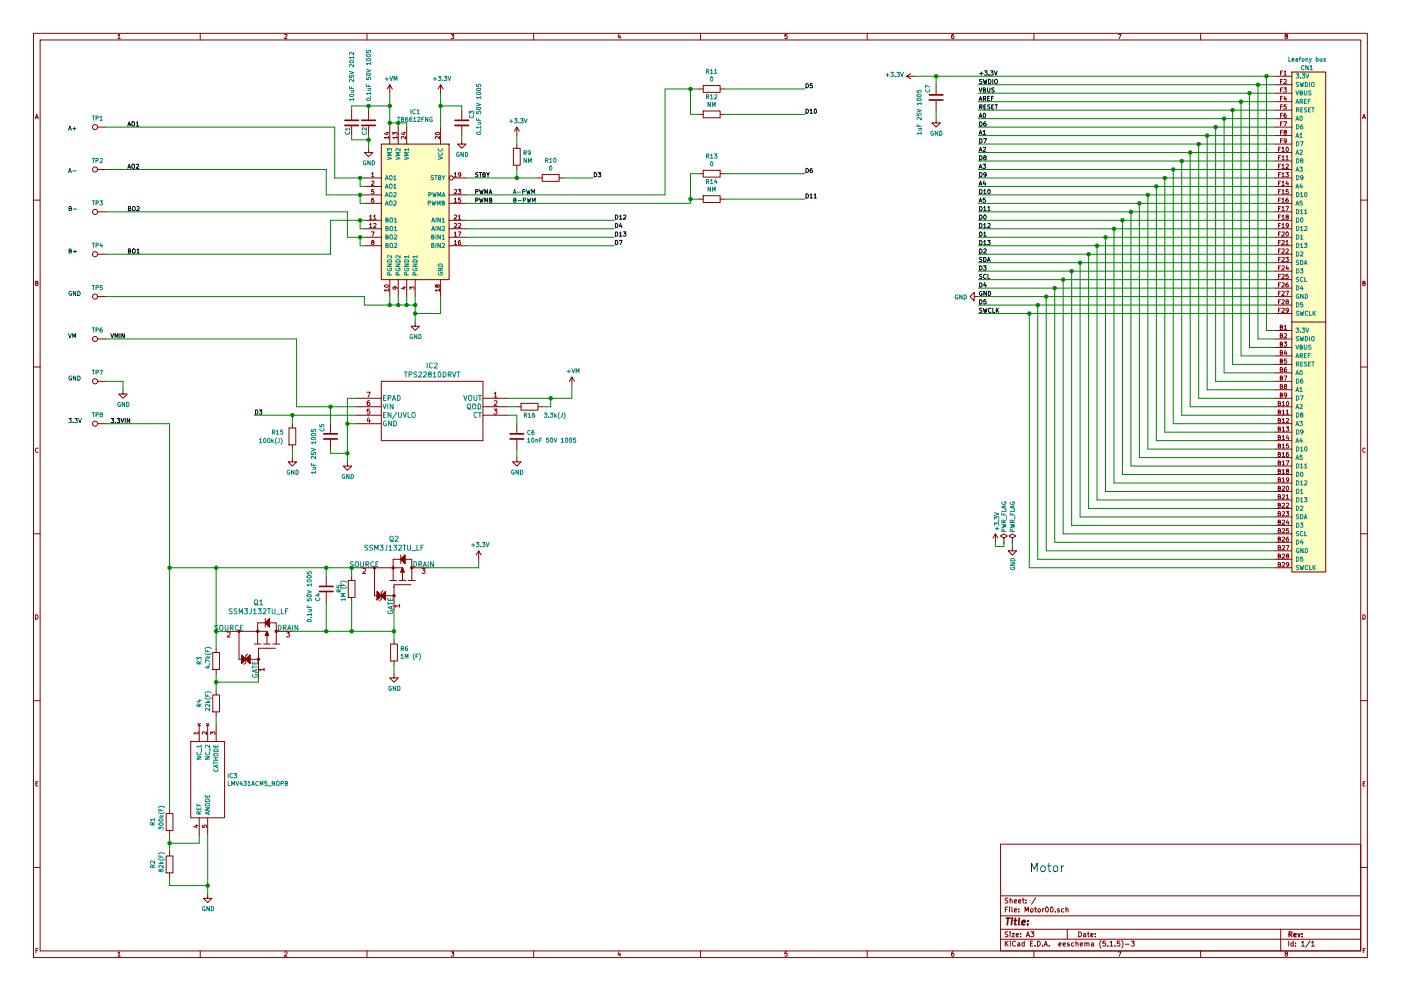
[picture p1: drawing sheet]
EESchema Schematic File Version 4
EELAYER 30 0
EELAYER END
$Descr A3 16535 11693
encoding utf-8
Sheet 1 1
Title ""
Date ""
Rev ""
Comp ""
Comment1 ""
Comment2 ""
Comment3 ""
Comment4 ""
$EndDescr
Wire Wire Line
	15050 900  14950 900 
Wire Wire Line
	15050 1000 14850 1000
Wire Wire Line
	15050 1100 14750 1100
Wire Wire Line
	15050 1200 14650 1200
Wire Wire Line
	15050 1300 14550 1300
Wire Wire Line
	15050 1400 14450 1400
Wire Wire Line
	15050 1500 14350 1500
Wire Wire Line
	15050 1600 14250 1600
Wire Wire Line
	15050 1700 14150 1700
Wire Wire Line
	15050 1800 14050 1800
Wire Wire Line
	15050 1900 13950 1900
Wire Wire Line
	15050 2000 13850 2000
Wire Wire Line
	15050 2100 13750 2100
Wire Wire Line
	15050 2200 13650 2200
Wire Wire Line
	15050 2300 13550 2300
Wire Wire Line
	15050 2400 13450 2400
Wire Wire Line
	15050 2500 13350 2500
Wire Wire Line
	15050 2600 13250 2600
Wire Wire Line
	15050 2700 13150 2700
Wire Wire Line
	15050 2800 13050 2800
Wire Wire Line
	15050 2900 12950 2900
Wire Wire Line
	15050 3000 12850 3000
Wire Wire Line
	15050 3100 12750 3100
Wire Wire Line
	15050 3200 12650 3200
Wire Wire Line
	15050 3300 12550 3300
Wire Wire Line
	15050 3400 12450 3400
Wire Wire Line
	15050 3500 12350 3500
Wire Wire Line
	15050 3900 14950 3900
Wire Wire Line
	14950 3900 14950 900 
Connection ~ 14950 900 
Wire Wire Line
	14950 900  11050 900 
Wire Wire Line
	14850 4000 14850 1000
Connection ~ 14850 1000
Wire Wire Line
	14850 1000 11550 1000
Wire Wire Line
	14850 4000 15050 4000
Wire Wire Line
	15050 4100 14750 4100
Wire Wire Line
	14750 4100 14750 1100
Connection ~ 14750 1100
Wire Wire Line
	14750 1100 11550 1100
Wire Wire Line
	15050 4200 14650 4200
Wire Wire Line
	14650 4200 14650 1200
Connection ~ 14650 1200
Wire Wire Line
	14650 1200 11550 1200
Wire Wire Line
	15050 4300 14550 4300
Wire Wire Line
	14550 4300 14550 1300
Connection ~ 14550 1300
Wire Wire Line
	14550 1300 11550 1300
Wire Wire Line
	15050 4400 14450 4400
Wire Wire Line
	14450 4400 14450 1400
Connection ~ 14450 1400
Wire Wire Line
	14450 1400 11550 1400
Wire Wire Line
	15050 4500 14350 4500
Wire Wire Line
	14350 4500 14350 1500
Connection ~ 14350 1500
Wire Wire Line
	14350 1500 11550 1500
Wire Wire Line
	15050 4600 14250 4600
Wire Wire Line
	14250 4600 14250 1600
Connection ~ 14250 1600
Wire Wire Line
	14250 1600 11550 1600
Wire Wire Line
	15050 4700 14150 4700
Wire Wire Line
	14150 4700 14150 1700
Connection ~ 14150 1700
Wire Wire Line
	14150 1700 11550 1700
Wire Wire Line
	15050 4800 14050 4800
Wire Wire Line
	14050 4800 14050 1800
Connection ~ 14050 1800
Wire Wire Line
	14050 1800 11550 1800
Wire Wire Line
	15050 4900 13950 4900
Wire Wire Line
	13950 4900 13950 1900
Connection ~ 13950 1900
Wire Wire Line
	13950 1900 11550 1900
Wire Wire Line
	15050 5000 13850 5000
Wire Wire Line
	13850 5000 13850 2000
Connection ~ 13850 2000
Wire Wire Line
	13850 2000 11550 2000
Wire Wire Line
	15050 5100 13750 5100
Wire Wire Line
	13750 5100 13750 2100
Connection ~ 13750 2100
Wire Wire Line
	13750 2100 11550 2100
Wire Wire Line
	15050 5200 13650 5200
Wire Wire Line
	13650 5200 13650 2200
Connection ~ 13650 2200
Wire Wire Line
	13650 2200 11550 2200
Wire Wire Line
	15050 5300 13550 5300
Connection ~ 13550 2300
Wire Wire Line
	13550 2300 11550 2300
Wire Wire Line
	15050 5400 13450 5400
Wire Wire Line
	13450 5400 13450 2400
Connection ~ 13450 2400
Wire Wire Line
	13450 2400 11550 2400
Wire Wire Line
	15050 5500 13350 5500
Wire Wire Line
	13350 5500 13350 2500
Connection ~ 13350 2500
Wire Wire Line
	13350 2500 11550 2500
Wire Wire Line
	15050 5600 13250 5600
Wire Wire Line
	13250 5600 13250 2600
Connection ~ 13250 2600
Wire Wire Line
	13250 2600 11550 2600
Wire Wire Line
	15050 5700 13150 5700
Wire Wire Line
	13150 5700 13150 2700
Connection ~ 13150 2700
Wire Wire Line
	13150 2700 11550 2700
Wire Wire Line
	15050 5800 13050 5800
Wire Wire Line
	13050 5800 13050 2800
Connection ~ 13050 2800
Wire Wire Line
	13050 2800 11550 2800
Wire Wire Line
	15050 5900 12950 5900
Wire Wire Line
	12950 5900 12950 2900
Connection ~ 12950 2900
Wire Wire Line
	12950 2900 11550 2900
Wire Wire Line
	15050 6000 12850 6000
Wire Wire Line
	12850 6000 12850 3000
Connection ~ 12850 3000
Wire Wire Line
	12850 3000 11550 3000
Wire Wire Line
	15050 6100 12750 6100
Wire Wire Line
	12750 6100 12750 3100
Connection ~ 12750 3100
Wire Wire Line
	12750 3100 11550 3100
Wire Wire Line
	15050 6200 12650 6200
Wire Wire Line
	12650 6200 12650 3200
Connection ~ 12650 3200
Wire Wire Line
	12650 3200 11550 3200
Wire Wire Line
	15050 6300 12550 6300
Wire Wire Line
	12550 6300 12550 3300
Connection ~ 12550 3300
Wire Wire Line
	12550 3300 11550 3300
Wire Wire Line
	15050 6400 12450 6400
Wire Wire Line
	12450 6400 12450 3400
Connection ~ 12450 3400
Wire Wire Line
	12450 3400 11550 3400
Wire Wire Line
	15050 6500 12350 6500
Wire Wire Line
	12350 6500 12350 3500
Connection ~ 12350 3500
Wire Wire Line
	12350 3500 11550 3500
Wire Wire Line
	15050 6600 12250 6600
Wire Wire Line
	15050 6700 12150 6700
Text Label 11550 900  0    50   ~ 0
+3.3V
Text Label 11550 1000 0    50   ~ 0
SWDIO
Text Label 11550 1100 0    50   ~ 0
VBUS
Text Label 11550 1200 0    50   ~ 0
AREF
Text Label 11550 1300 0    50   ~ 0
RESET
Text Label 11550 1400 0    50   ~ 0
A0
Text Label 11550 1500 0    50   ~ 0
D6
Text Label 11550 1600 0    50   ~ 0
A1
Text Label 11550 1700 0    50   ~ 0
D7
Text Label 11550 1800 0    50   ~ 0
A2
Text Label 11550 1900 0    50   ~ 0
D8
Text Label 11550 2000 0    50   ~ 0
A3
Text Label 11550 2100 0    50   ~ 0
D9
Text Label 11550 2200 0    50   ~ 0
A4
Text Label 11550 2300 0    50   ~ 0
D10
Text Label 11550 2400 0    50   ~ 0
A5
Text Label 11550 2500 0    50   ~ 0
D11
Text Label 11550 2600 0    50   ~ 0
D0
Text Label 11550 2700 0    50   ~ 0
D12
Text Label 11550 2800 0    50   ~ 0
D1
Text Label 11550 2900 0    50   ~ 0
D13
Text Label 11550 3000 0    50   ~ 0
D2
Text Label 11550 3100 0    50   ~ 0
SDA
Text Label 11550 3200 0    50   ~ 0
D3
Text Label 11550 3300 0    50   ~ 0
SCL
Text Label 11550 3400 0    50   ~ 0
D4
Text Label 11550 3500 0    50   ~ 0
GND
Text Label 11550 3600 0    50   ~ 0
D5
Text Label 11550 3700 0    50   ~ 0
SWCLK
$Comp
L Leafony:LeafIF CN1
U 1 1
P 15050 900
F 0 "CN1" H 15350 1000 50  0000 L CNN
F 1 "Leafony bus" H 15200 1100 50  0000 L CNN
F 2 "Leafony:CN_F29_B29" H 15050 900 50  0001 C CNN
F 3 "" H 15050 900 50  0001 C CNN
	1    15050 900 
	1    0    0    -1  
$EndComp
Wire Wire Line
	12150 3700 15050 3700
Wire Wire Line
	12150 3700 12150 6700
Connection ~ 12150 3700
Wire Wire Line
	11550 3700 12150 3700
Wire Wire Line
	11550 3600 12250 3600
Wire Wire Line
	12250 3600 12250 6600
Connection ~ 12250 3600
Wire Wire Line
	12250 3600 15050 3600
Wire Wire Line
	13550 5300 13550 2300
$Comp
L power:+3.3V #PWR0101
U 1 1
P 10800 900
F 0 "#PWR0101" H 10800 750 50  0001 C CNN
F 1 "+3.3V" V 10815 1028 50  0000 L CNN
F 2 "" H 10800 900 50  0001 C CNN
F 3 "" H 10800 900 50  0001 C CNN
	1    10800 900 
	0    -1   -1   0   
$EndComp
$Comp
L power:GND #PWR0102
U 1 1
P 11550 3500
F 0 "#PWR0102" H 11550 3250 50  0001 C CNN
F 1 "GND" V 11555 3372 50  0000 R CNN
F 2 "" H 11550 3500 50  0001 C CNN
F 3 "" H 11550 3500 50  0001 C CNN
	1    11550 3500
	0    1    1    0   
$EndComp
$Comp
L power:PWR_FLAG #FLG0101
U 1 1
P 11850 6400
F 0 "#FLG0101" H 11850 6475 50  0001 C CNN
F 1 "PWR_FLAG" V 11850 6700 50  0000 C CNN
F 2 "" H 11850 6400 50  0001 C CNN
F 3 "~" H 11850 6400 50  0001 C CNN
	1    11850 6400
	1    0    0    -1  
$EndComp
$Comp
L power:PWR_FLAG #FLG0102
U 1 1
P 11950 6400
F 0 "#FLG0102" H 11950 6475 50  0001 C CNN
F 1 "PWR_FLAG" V 11950 6700 50  0000 C CNN
F 2 "" H 11950 6400 50  0001 C CNN
F 3 "~" H 11950 6400 50  0001 C CNN
	1    11950 6400
	1    0    0    -1  
$EndComp
$Comp
L power:+3.3V #PWR0103
U 1 1
P 11750 6400
F 0 "#PWR0103" H 11750 6250 50  0001 C CNN
F 1 "+3.3V" V 11765 6528 50  0000 L CNN
F 2 "" H 11750 6400 50  0001 C CNN
F 3 "" H 11750 6400 50  0001 C CNN
	1    11750 6400
	1    0    0    -1  
$EndComp
$Comp
L power:GND #PWR0104
U 1 1
P 11950 6450
F 0 "#PWR0104" H 11950 6200 50  0001 C CNN
F 1 "GND" V 11955 6322 50  0000 R CNN
F 2 "" H 11950 6450 50  0001 C CNN
F 3 "" H 11950 6450 50  0001 C CNN
	1    11950 6450
	1    0    0    -1  
$EndComp
Wire Wire Line
	11950 6450 11950 6400
Wire Wire Line
	11850 6400 11850 6450
Wire Wire Line
	11850 6450 11750 6450
Wire Wire Line
	11750 6450 11750 6400
$Comp
L power:GND #PWR06
U 1 1
P 4100 5450
F 0 "#PWR06" H 4100 5200 50  0001 C CNN
F 1 "GND" H 4105 5277 50  0000 C CNN
F 2 "" H 4100 5450 50  0001 C CNN
F 3 "" H 4100 5450 50  0001 C CNN
	1    4100 5450
	1    0    0    -1  
$EndComp
$Comp
L power:+3.3V #PWR08
U 1 1
P 5200 1100
F 0 "#PWR08" H 5200 950 50  0001 C CNN
F 1 "+3.3V" H 5215 1273 50  0000 C CNN
F 2 "" H 5200 1100 50  0001 C CNN
F 3 "" H 5200 1100 50  0001 C CNN
	1    5200 1100
	1    0    0    -1  
$EndComp
$Comp
L Connector:TestPoint TP1
U 1 1
P 1250 1500
F 0 "TP1" V 1350 1600 50  0000 C CNN
F 1 "TestPoint" V 1354 1572 50  0001 C CNN
F 2 "Leafony:TEST-POINT-CRCLE" H 1450 1500 50  0001 C CNN
F 3 "~" H 1450 1500 50  0001 C CNN
	1    1250 1500
	0    -1   -1   0   
$EndComp
$Comp
L Connector:TestPoint TP2
U 1 1
P 1250 2000
F 0 "TP2" V 1350 2100 50  0000 C CNN
F 1 "TestPoint" V 1354 2072 50  0001 C CNN
F 2 "Leafony:TEST-POINT-CRCLE" H 1450 2000 50  0001 C CNN
F 3 "~" H 1450 2000 50  0001 C CNN
	1    1250 2000
	0    -1   -1   0   
$EndComp
$Comp
L Connector:TestPoint TP3
U 1 1
P 1250 2500
F 0 "TP3" V 1350 2600 50  0000 C CNN
F 1 "TestPoint" V 1354 2572 50  0001 C CNN
F 2 "Leafony:TEST-POINT-CRCLE" H 1450 2500 50  0001 C CNN
F 3 "~" H 1450 2500 50  0001 C CNN
	1    1250 2500
	0    -1   -1   0   
$EndComp
$Comp
L Connector:TestPoint TP4
U 1 1
P 1250 3000
F 0 "TP4" V 1350 3100 50  0000 C CNN
F 1 "TestPoint" V 1354 3072 50  0001 C CNN
F 2 "Leafony:TEST-POINT-CRCLE" H 1450 3000 50  0001 C CNN
F 3 "~" H 1450 3000 50  0001 C CNN
	1    1250 3000
	0    -1   -1   0   
$EndComp
$Comp
L Connector:TestPoint TP5
U 1 1
P 1250 3500
F 0 "TP5" V 1350 3600 50  0000 C CNN
F 1 "TestPoint" V 1354 3572 50  0001 C CNN
F 2 "Leafony:TEST-POINT-CRCLE" H 1450 3500 50  0001 C CNN
F 3 "~" H 1450 3500 50  0001 C CNN
	1    1250 3500
	0    -1   -1   0   
$EndComp
$Comp
L Connector:TestPoint TP6
U 1 1
P 1250 4000
F 0 "TP6" V 1350 4100 50  0000 C CNN
F 1 "TestPoint" V 1354 4072 50  0001 C CNN
F 2 "Leafony:TEST-POINT-CRCLE" H 1450 4000 50  0001 C CNN
F 3 "~" H 1450 4000 50  0001 C CNN
	1    1250 4000
	0    -1   -1   0   
$EndComp
$Comp
L Driver_Motor:TB6612FNG IC1
U 1 1
P 4900 2500
F 0 "IC1" H 4900 3681 50  0000 C CNN
F 1 "TB6612FNG" H 4900 3590 50  0000 C CNN
F 2 "Package_SO:SSOP-24_5.3x8.2mm_P0.65mm" H 5350 3100 50  0001 C CNN
F 3 "https://toshiba.semicon-storage.com/us/product/linear/motordriver/detail.TB6612FNG.html" H 5350 3100 50  0001 C CNN
	1    4900 2500
	-1   0    0    -1  
$EndComp
Text Notes 800  1550 0    50   ~ 0
A+
Text Notes 800  2050 0    50   ~ 0
A-
Text Notes 800  2500 0    50   ~ 0
B-
Text Notes 800  3000 0    50   ~ 0
B+
Text Notes 800  3500 0    50   ~ 0
GND
Text Notes 800  4000 0    50   ~ 0
VM
Wire Wire Line
	3950 1500 3950 2100
Wire Wire Line
	3950 2100 4250 2100
Wire Wire Line
	3850 2000 3850 2300
Wire Wire Line
	3850 2300 4250 2300
Wire Wire Line
	4300 2200 4250 2200
Wire Wire Line
	4250 2200 4250 2100
Connection ~ 4250 2100
Wire Wire Line
	4250 2100 4300 2100
Wire Wire Line
	4300 2400 4250 2400
Wire Wire Line
	4250 2400 4250 2300
Connection ~ 4250 2300
Wire Wire Line
	4250 2300 4300 2300
Wire Wire Line
	4100 2500 4100 2800
Wire Wire Line
	4100 2800 4250 2800
Wire Wire Line
	4300 2900 4250 2900
Wire Wire Line
	4250 2900 4250 2800
Connection ~ 4250 2800
Wire Wire Line
	4250 2800 4300 2800
Wire Wire Line
	3900 3000 3900 2600
Wire Wire Line
	3900 2600 4250 2600
Wire Wire Line
	4300 2700 4250 2700
Wire Wire Line
	4250 2700 4250 2600
Connection ~ 4250 2600
Wire Wire Line
	4250 2600 4300 2600
Wire Wire Line
	1250 3500 4300 3500
Wire Wire Line
	4300 3500 4300 3600
Wire Wire Line
	4300 3600 4600 3600
Wire Wire Line
	4900 3600 4900 3500
Wire Wire Line
	4800 3500 4800 3600
Connection ~ 4800 3600
Wire Wire Line
	4800 3600 4900 3600
Wire Wire Line
	4700 3500 4700 3600
Connection ~ 4700 3600
Wire Wire Line
	4700 3600 4800 3600
Wire Wire Line
	4600 3500 4600 3600
Connection ~ 4600 3600
Wire Wire Line
	4600 3600 4700 3600
Wire Wire Line
	5200 1100 5200 1250
Connection ~ 4900 3600
Wire Wire Line
	5200 3500 5200 3700
Wire Wire Line
	5200 3700 4900 3700
Wire Wire Line
	4900 3700 4900 3600
$Comp
L power2:+VM #PWR05
U 1 1
P 4600 1100
F 0 "#PWR05" H 4600 950 50  0001 C CNN
F 1 "+VM" H 4615 1273 50  0000 C CNN
F 2 "" H 4600 1100 50  0001 C CNN
F 3 "" H 4600 1100 50  0001 C CNN
	1    4600 1100
	1    0    0    -1  
$EndComp
Wire Wire Line
	4600 1100 4600 1250
Wire Wire Line
	4700 1500 4700 1450
Wire Wire Line
	4700 1450 4600 1450
Connection ~ 4600 1450
Wire Wire Line
	4600 1450 4600 1500
Wire Wire Line
	4800 1500 4800 1450
Wire Wire Line
	4800 1450 4700 1450
Connection ~ 4700 1450
$Comp
L Device:C C3
U 1 1
P 5450 1450
F 0 "C3" V 5565 1496 50  0000 L CNN
F 1 "0.1uF 50V 1005" V 5650 1300 50  0000 L CNN
F 2 "Capacitor_SMD:C_0402_1005Metric" H 5488 1300 50  0001 C CNN
F 3 "~" H 5450 1450 50  0001 C CNN
	1    5450 1450
	1    0    0    -1  
$EndComp
$Comp
L Device:C C1
U 1 1
P 4150 1450
F 0 "C1" V 4100 1300 50  0000 L CNN
F 1 "10uF 25V 2012" V 4150 1700 50  0000 L CNN
F 2 "Capacitor_SMD:C_0805_2012Metric" H 4188 1300 50  0001 C CNN
F 3 "~" H 4150 1450 50  0001 C CNN
	1    4150 1450
	1    0    0    -1  
$EndComp
$Comp
L power:GND #PWR09
U 1 1
P 5450 1650
F 0 "#PWR09" H 5450 1400 50  0001 C CNN
F 1 "GND" H 5455 1477 50  0000 C CNN
F 2 "" H 5450 1650 50  0001 C CNN
F 3 "" H 5450 1650 50  0001 C CNN
	1    5450 1650
	1    0    0    -1  
$EndComp
$Comp
L power:GND #PWR03
U 1 1
P 4350 1750
F 0 "#PWR03" H 4350 1500 50  0001 C CNN
F 1 "GND" H 4355 1577 50  0000 C CNN
F 2 "" H 4350 1750 50  0001 C CNN
F 3 "" H 4350 1750 50  0001 C CNN
	1    4350 1750
	1    0    0    -1  
$EndComp
Wire Wire Line
	5450 1600 5450 1650
Wire Wire Line
	4150 1600 4150 1650
Wire Wire Line
	5450 1300 5450 1250
Connection ~ 5200 1250
Wire Wire Line
	5200 1250 5200 1500
Wire Wire Line
	4150 1300 4150 1250
Connection ~ 4600 1250
Wire Wire Line
	4600 1250 4600 1450
Wire Wire Line
	5500 2700 7250 2700
Wire Wire Line
	5500 2900 7250 2900
$Comp
L Device:R R11
U 1 1
P 8400 1050
F 0 "R11" V 8193 1050 50  0000 C CNN
F 1 "0" V 8284 1050 50  0000 C CNN
F 2 "Resistor_SMD:R_0402_1005Metric" V 8330 1050 50  0001 C CNN
F 3 "~" H 8400 1050 50  0001 C CNN
	1    8400 1050
	0    1    1    0   
$EndComp
$Comp
L Device:R R12
U 1 1
P 8400 1350
F 0 "R12" V 8193 1350 50  0000 C CNN
F 1 "NM" V 8284 1350 50  0000 C CNN
F 2 "Resistor_SMD:R_0402_1005Metric" V 8330 1350 50  0001 C CNN
F 3 "~" H 8400 1350 50  0001 C CNN
	1    8400 1350
	0    1    1    0   
$EndComp
$Comp
L Device:R R13
U 1 1
P 8400 2050
F 0 "R13" V 8193 2050 50  0000 C CNN
F 1 "0" V 8284 2050 50  0000 C CNN
F 2 "Resistor_SMD:R_0402_1005Metric" V 8330 2050 50  0001 C CNN
F 3 "~" H 8400 2050 50  0001 C CNN
	1    8400 2050
	0    1    1    0   
$EndComp
$Comp
L Device:R R14
U 1 1
P 8400 2350
F 0 "R14" V 8193 2350 50  0000 C CNN
F 1 "NM" V 8284 2350 50  0000 C CNN
F 2 "Resistor_SMD:R_0402_1005Metric" V 8330 2350 50  0001 C CNN
F 3 "~" H 8400 2350 50  0001 C CNN
	1    8400 2350
	0    1    1    0   
$EndComp
Wire Wire Line
	5500 2300 7850 2300
Wire Wire Line
	7850 2300 7850 1050
Wire Wire Line
	7850 1050 8150 1050
Wire Wire Line
	8250 1350 8150 1350
Wire Wire Line
	8150 1350 8150 1050
Connection ~ 8150 1050
Wire Wire Line
	8150 1050 8250 1050
Wire Wire Line
	5500 2400 8150 2400
Wire Wire Line
	8150 2400 8150 2350
Wire Wire Line
	8150 2050 8250 2050
Wire Wire Line
	8250 2350 8150 2350
Connection ~ 8150 2350
Wire Wire Line
	8150 2350 8150 2050
Wire Wire Line
	8550 1050 9500 1050
Wire Wire Line
	8550 1350 9500 1350
Wire Wire Line
	8550 2050 9500 2050
Wire Wire Line
	8550 2350 9500 2350
Text Label 9500 1050 0    50   ~ 0
D5
Text Label 9500 1350 0    50   ~ 0
D10
Text Label 9500 2050 0    50   ~ 0
D6
Text Label 9500 2350 0    50   ~ 0
D11
Wire Wire Line
	5500 2600 7250 2600
Wire Wire Line
	5500 2800 7250 2800
Text Label 7250 2600 0    50   ~ 0
D12
Text Label 7250 2800 0    50   ~ 0
D13
$Comp
L Device:R R9
U 1 1
P 6100 1850
F 0 "R9" H 6170 1896 50  0000 L CNN
F 1 "NM" H 6170 1805 50  0000 L CNN
F 2 "Resistor_SMD:R_0402_1005Metric" V 6030 1850 50  0001 C CNN
F 3 "~" H 6100 1850 50  0001 C CNN
	1    6100 1850
	1    0    0    -1  
$EndComp
$Comp
L Device:R R10
U 1 1
P 6500 2100
F 0 "R10" V 6293 2100 50  0000 C CNN
F 1 "0" V 6384 2100 50  0000 C CNN
F 2 "Resistor_SMD:R_0402_1005Metric" V 6430 2100 50  0001 C CNN
F 3 "~" H 6500 2100 50  0001 C CNN
	1    6500 2100
	0    1    1    0   
$EndComp
Wire Wire Line
	6350 2100 6100 2100
Wire Wire Line
	6100 2000 6100 2100
Connection ~ 6100 2100
Wire Wire Line
	6100 2100 5500 2100
$Comp
L power:+3.3V #PWR010
U 1 1
P 6100 1600
F 0 "#PWR010" H 6100 1450 50  0001 C CNN
F 1 "+3.3V" H 6115 1773 50  0000 C CNN
F 2 "" H 6100 1600 50  0001 C CNN
F 3 "" H 6100 1600 50  0001 C CNN
	1    6100 1600
	1    0    0    -1  
$EndComp
Wire Wire Line
	6100 1600 6100 1700
Wire Wire Line
	6650 2100 7000 2100
Text Notes 12150 10300 0    100  ~ 0
Motor
$Comp
L Device:C C2
U 1 1
P 4350 1450
F 0 "C2" V 4300 1300 50  0000 L CNN
F 1 "0.1uF 50V 1005" V 4350 1700 50  0000 L CNN
F 2 "Capacitor_SMD:C_0402_1005Metric" H 4388 1300 50  0001 C CNN
F 3 "~" H 4350 1450 50  0001 C CNN
	1    4350 1450
	1    0    0    -1  
$EndComp
Wire Wire Line
	4150 1250 4350 1250
Wire Wire Line
	4350 1300 4350 1250
Connection ~ 4350 1250
Wire Wire Line
	4350 1250 4600 1250
Wire Wire Line
	4350 1600 4350 1650
Wire Wire Line
	4350 1650 4150 1650
Wire Wire Line
	4350 1650 4350 1750
Text Label 7000 2100 0    50   ~ 0
D3
Wire Wire Line
	5450 1250 5200 1250
Connection ~ 4350 1650
$Comp
L power2:+VM #PWR0105
U 1 1
P 6750 4550
F 0 "#PWR0105" H 6750 4400 50  0001 C CNN
F 1 "+VM" H 6765 4723 50  0000 C CNN
F 2 "" H 6750 4550 50  0001 C CNN
F 3 "" H 6750 4550 50  0001 C CNN
	1    6750 4550
	1    0    0    -1  
$EndComp
Wire Wire Line
	6750 4700 6750 4550
Wire Wire Line
	3500 4800 3900 4800
Wire Wire Line
	4200 5000 4100 5000
Wire Wire Line
	4100 5000 4100 5350
Text Label 3000 4900 0    50   ~ 0
D3
$Comp
L Device:R R15
U 1 1
P 3450 5150
F 0 "R15" H 3200 5200 50  0000 L CNN
F 1 "100k(J)" H 3050 5100 50  0000 L CNN
F 2 "Resistor_SMD:R_0402_1005Metric" V 3380 5150 50  0001 C CNN
F 3 "~" H 3450 5150 50  0001 C CNN
	1    3450 5150
	1    0    0    -1  
$EndComp
$Comp
L Device:C C5
U 1 1
P 3900 5150
F 0 "C5" V 3800 5200 50  0000 L CNN
F 1 "1uF 25V 1005" V 3700 4700 50  0000 L CNN
F 2 "Capacitor_SMD:C_0402_1005Metric" H 3938 5000 50  0001 C CNN
F 3 "~" H 3900 5150 50  0001 C CNN
	1    3900 5150
	1    0    0    -1  
$EndComp
Wire Wire Line
	3900 5000 3900 4800
Connection ~ 3900 4800
Wire Wire Line
	3900 4800 4200 4800
Wire Wire Line
	3900 5300 3900 5350
Wire Wire Line
	3900 5350 4100 5350
Connection ~ 4100 5350
Wire Wire Line
	4100 5350 4100 5450
Wire Wire Line
	3000 4900 3450 4900
$Comp
L power:GND #PWR0106
U 1 1
P 3450 5400
F 0 "#PWR0106" H 3450 5150 50  0001 C CNN
F 1 "GND" H 3455 5227 50  0000 C CNN
F 2 "" H 3450 5400 50  0001 C CNN
F 3 "" H 3450 5400 50  0001 C CNN
	1    3450 5400
	1    0    0    -1  
$EndComp
Wire Wire Line
	3450 5000 3450 4900
Connection ~ 3450 4900
Wire Wire Line
	3450 4900 4200 4900
Wire Wire Line
	3450 5300 3450 5400
$Comp
L power:GND #PWR0107
U 1 1
P 4900 3800
F 0 "#PWR0107" H 4900 3550 50  0001 C CNN
F 1 "GND" H 4905 3627 50  0000 C CNN
F 2 "" H 4900 3800 50  0001 C CNN
F 3 "" H 4900 3800 50  0001 C CNN
	1    4900 3800
	1    0    0    -1  
$EndComp
Wire Wire Line
	4900 3800 4900 3700
Connection ~ 4900 3700
$Comp
L Device:C C6
U 1 1
P 6100 5150
F 0 "C6" H 6215 5196 50  0000 L CNN
F 1 "10nF 50V 1005" H 6215 5105 50  0000 L CNN
F 2 "Capacitor_SMD:C_0402_1005Metric" H 6138 5000 50  0001 C CNN
F 3 "~" H 6100 5150 50  0001 C CNN
	1    6100 5150
	1    0    0    -1  
$EndComp
$Comp
L power:GND #PWR0108
U 1 1
P 6100 5400
F 0 "#PWR0108" H 6100 5150 50  0001 C CNN
F 1 "GND" H 6105 5227 50  0000 C CNN
F 2 "" H 6100 5400 50  0001 C CNN
F 3 "" H 6100 5400 50  0001 C CNN
	1    6100 5400
	1    0    0    -1  
$EndComp
Wire Wire Line
	6000 4900 6100 4900
Wire Wire Line
	6100 4900 6100 5000
Wire Wire Line
	6100 5300 6100 5400
$Comp
L Device:R R16
U 1 1
P 6250 4800
F 0 "R16" V 6350 4800 50  0000 C CNN
F 1 "3.3k(J)" V 6350 5100 50  0000 C CNN
F 2 "Resistor_SMD:R_0402_1005Metric" V 6180 4800 50  0001 C CNN
F 3 "~" H 6250 4800 50  0001 C CNN
	1    6250 4800
	0    1    1    0   
$EndComp
Wire Wire Line
	6000 4700 6500 4700
Wire Wire Line
	6000 4800 6100 4800
Wire Wire Line
	6400 4800 6500 4800
Wire Wire Line
	6500 4800 6500 4700
Connection ~ 6500 4700
Wire Wire Line
	6500 4700 6750 4700
Wire Wire Line
	4200 4700 4100 4700
Wire Wire Line
	4100 4700 4100 5000
Connection ~ 4100 5000
Text Label 1500 1500 0    50   ~ 0
AO1
Text Label 1500 2000 0    50   ~ 0
AO2
Text Label 1500 2500 0    50   ~ 0
BO2
Text Label 1500 3000 0    50   ~ 0
BO1
Text Label 1300 4000 0    50   ~ 0
VMIN
Text Label 5600 2300 0    50   ~ 0
PWMA
Text Label 5600 2400 0    50   ~ 0
PWMB
Text Label 5600 2100 0    50   ~ 0
STBY
Text Notes 6050 2300 0    50   ~ 0
A-PWM
Text Notes 6050 2400 0    50   ~ 0
B-PWM
Text Label 7250 2700 0    50   ~ 0
D4
Text Label 7250 2900 0    50   ~ 0
D7
Wire Wire Line
	1250 1500 3950 1500
Wire Wire Line
	1250 2000 3850 2000
Wire Wire Line
	1250 2500 4100 2500
Wire Wire Line
	1250 3000 3900 3000
Wire Wire Line
	3500 4000 3500 4800
$Comp
L Connector:TestPoint TP7
U 1 1
P 1250 4500
F 0 "TP7" V 1350 4600 50  0000 C CNN
F 1 "TestPoint" V 1354 4572 50  0001 C CNN
F 2 "Leafony:TEST-POINT-CRCLE" H 1450 4500 50  0001 C CNN
F 3 "~" H 1450 4500 50  0001 C CNN
	1    1250 4500
	0    -1   -1   0   
$EndComp
$Comp
L Connector:TestPoint TP8
U 1 1
P 1250 5000
F 0 "TP8" V 1350 5100 50  0000 C CNN
F 1 "TestPoint" V 1354 5072 50  0001 C CNN
F 2 "Leafony:TEST-POINT-CRCLE" H 1450 5000 50  0001 C CNN
F 3 "~" H 1450 5000 50  0001 C CNN
	1    1250 5000
	0    -1   -1   0   
$EndComp
Text Notes 800  4500 0    50   ~ 0
GND
Text Notes 800  5000 0    50   ~ 0
3.3V
$Comp
L power:GND #PWR01
U 1 1
P 1450 4600
F 0 "#PWR01" H 1450 4350 50  0001 C CNN
F 1 "GND" H 1455 4427 50  0000 C CNN
F 2 "" H 1450 4600 50  0001 C CNN
F 3 "" H 1450 4600 50  0001 C CNN
	1    1450 4600
	1    0    0    -1  
$EndComp
$Comp
L power:+3.3V #PWR07
U 1 1
P 5650 6600
F 0 "#PWR07" H 5650 6450 50  0001 C CNN
F 1 "+3.3V" H 5665 6773 50  0000 C CNN
F 2 "" H 5650 6600 50  0001 C CNN
F 3 "" H 5650 6600 50  0001 C CNN
	1    5650 6600
	1    0    0    -1  
$EndComp
Wire Wire Line
	1250 4500 1450 4500
Wire Wire Line
	1450 4500 1450 4600
Wire Wire Line
	1250 4000 3500 4000
$Comp
L TPS22810DRVT:TPS22810DRVT IC2
U 1 1
P 6000 4700
F 0 "IC2" H 6900 5087 60  0000 C CNN
F 1 "TPS22810DRVT" H 6900 4981 60  0000 C CNN
F 2 "footprints:TPS22810DRVT" H 6900 4940 60  0001 C CNN
F 3 "" H 6000 4700 60  0000 C CNN
	1    6000 4700
	-1   0    0    -1  
$EndComp
$Comp
L Device:R R5
U 1 1
P 4150 6950
F 0 "R5" V 4000 6900 50  0000 L CNN
F 1 "1M (F)" V 4050 6800 50  0000 L CNN
F 2 "Resistor_SMD:R_0402_1005Metric" V 4080 6950 50  0001 C CNN
F 3 "~" H 4150 6950 50  0001 C CNN
	1    4150 6950
	1    0    0    -1  
$EndComp
$Comp
L Device:C C4
U 1 1
P 3850 6950
F 0 "C4" V 3750 6800 50  0000 L CNN
F 1 "0.1uF 50V 1005" V 3650 6550 50  0000 L CNN
F 2 "Capacitor_SMD:C_0402_1005Metric" H 3888 6800 50  0001 C CNN
F 3 "~" H 3850 6950 50  0001 C CNN
	1    3850 6950
	1    0    0    -1  
$EndComp
$Comp
L Device:R R6
U 1 1
P 4650 7700
F 0 "R6" H 4720 7746 50  0000 L CNN
F 1 "1M (F)" H 4720 7655 50  0000 L CNN
F 2 "Resistor_SMD:R_0402_1005Metric" V 4580 7700 50  0001 C CNN
F 3 "~" H 4650 7700 50  0001 C CNN
	1    4650 7700
	1    0    0    -1  
$EndComp
$Comp
L Device:R R1
U 1 1
P 2000 9700
F 0 "R1" V 1800 9650 50  0000 L CNN
F 1 "300k(F)" V 1900 9600 50  0000 L CNN
F 2 "Resistor_SMD:R_0402_1005Metric" V 1930 9700 50  0001 C CNN
F 3 "~" H 2000 9700 50  0001 C CNN
	1    2000 9700
	1    0    0    -1  
$EndComp
$Comp
L Device:R R2
U 1 1
P 2000 10200
F 0 "R2" V 1800 10150 50  0000 L CNN
F 1 "82k(F)" V 1900 10100 50  0000 L CNN
F 2 "Resistor_SMD:R_0402_1005Metric" V 1930 10200 50  0001 C CNN
F 3 "~" H 2000 10200 50  0001 C CNN
	1    2000 10200
	1    0    0    -1  
$EndComp
$Comp
L power:GND #PWR02
U 1 1
P 2450 10550
F 0 "#PWR02" H 2450 10300 50  0001 C CNN
F 1 "GND" H 2455 10377 50  0000 C CNN
F 2 "" H 2450 10550 50  0001 C CNN
F 3 "" H 2450 10550 50  0001 C CNN
	1    2450 10550
	1    0    0    -1  
$EndComp
Wire Wire Line
	2000 10350 2000 10450
Wire Wire Line
	2000 10050 2000 9950
Wire Wire Line
	2000 9950 2350 9950
Connection ~ 2000 9950
Wire Wire Line
	2000 9950 2000 9850
Wire Wire Line
	2000 10450 2450 10450
Wire Wire Line
	2450 9850 2450 10450
Connection ~ 2450 10450
Wire Wire Line
	2450 10450 2450 10550
Wire Wire Line
	2350 9850 2350 9950
$Comp
L Device:R R3
U 1 1
P 2550 7800
F 0 "R3" V 2350 7750 50  0000 L CNN
F 1 "4.7k(F)" V 2450 7700 50  0000 L CNN
F 2 "Resistor_SMD:R_0402_1005Metric" V 2480 7800 50  0001 C CNN
F 3 "~" H 2550 7800 50  0001 C CNN
	1    2550 7800
	1    0    0    -1  
$EndComp
$Comp
L Device:R R4
U 1 1
P 2550 8300
F 0 "R4" V 2350 8250 50  0000 L CNN
F 1 "22k(F)" V 2450 8200 50  0000 L CNN
F 2 "Resistor_SMD:R_0402_1005Metric" V 2480 8300 50  0001 C CNN
F 3 "~" H 2550 8300 50  0001 C CNN
	1    2550 8300
	1    0    0    -1  
$EndComp
Wire Wire Line
	2550 8450 2550 8550
$Comp
L SSM3J132TU_LF:SSM3J132TU_LF Q1
U 1 1
P 3350 7850
F 0 "Q1" V 4087 7550 60  0000 C CNN
F 1 "SSM3J132TU_LF" V 3981 7550 60  0000 C CNN
F 2 "footprints:SSM3J132TU_LF" H 3350 7850 60  0001 C CNN
F 3 "" H 3350 7850 60  0000 C CNN
	1    3350 7850
	0    1    -1   0   
$EndComp
$Comp
L SSM3J132TU_LF:SSM3J132TU_LF Q2
U 1 1
P 4950 7100
F 0 "Q2" V 5687 6800 60  0000 C CNN
F 1 "SSM3J132TU_LF" V 5581 6800 60  0000 C CNN
F 2 "footprints:SSM3J132TU_LF" H 4950 7100 60  0001 C CNN
F 3 "" H 4950 7100 60  0000 C CNN
	1    4950 7100
	0    1    -1   0   
$EndComp
Wire Wire Line
	2000 5000 1250 5000
Text Label 1300 5000 0    50   ~ 0
3.3VIN
Wire Wire Line
	2550 7650 2550 7450
Wire Wire Line
	2550 7950 2550 8050
Wire Wire Line
	3050 7950 3050 8050
Wire Wire Line
	3050 8050 2550 8050
Connection ~ 2550 8050
Wire Wire Line
	2550 8050 2550 8150
Wire Wire Line
	2650 7450 2550 7450
Connection ~ 2550 7450
Wire Wire Line
	2000 5000 2000 6700
Connection ~ 2000 6700
Wire Wire Line
	2000 6700 2000 9550
Wire Wire Line
	2000 6700 2550 6700
Wire Wire Line
	2550 6700 2550 7450
Connection ~ 2550 6700
Wire Wire Line
	2550 6700 3850 6700
Wire Wire Line
	4650 7450 4650 7200
Wire Wire Line
	4150 6800 4150 6700
Connection ~ 4150 6700
Wire Wire Line
	4150 6700 4250 6700
Wire Wire Line
	3850 6800 3850 6700
Connection ~ 3850 6700
Wire Wire Line
	3850 6700 4150 6700
Wire Wire Line
	3850 7100 3850 7450
Wire Wire Line
	3450 7450 3850 7450
Connection ~ 3850 7450
Wire Wire Line
	3850 7450 4150 7450
Wire Wire Line
	4150 7100 4150 7450
Connection ~ 4150 7450
Wire Wire Line
	4150 7450 4650 7450
$Comp
L power:GND #PWR04
U 1 1
P 4650 7950
F 0 "#PWR04" H 4650 7700 50  0001 C CNN
F 1 "GND" H 4655 7777 50  0000 C CNN
F 2 "" H 4650 7950 50  0001 C CNN
F 3 "" H 4650 7950 50  0001 C CNN
	1    4650 7950
	1    0    0    -1  
$EndComp
Wire Wire Line
	4650 7450 4650 7550
Connection ~ 4650 7450
Wire Wire Line
	4650 7950 4650 7850
Wire Wire Line
	5050 6700 5650 6700
Wire Wire Line
	5650 6700 5650 6600
$Comp
L Device:C C7
U 1 1
P 11050 1150
F 0 "C7" V 10950 1200 50  0000 L CNN
F 1 "1uF 25V 1005" V 10850 700 50  0000 L CNN
F 2 "Capacitor_SMD:C_0402_1005Metric" H 11088 1000 50  0001 C CNN
F 3 "~" H 11050 1150 50  0001 C CNN
	1    11050 1150
	1    0    0    -1  
$EndComp
Wire Wire Line
	11050 1000 11050 900 
Connection ~ 11050 900 
Wire Wire Line
	11050 900  10800 900 
$Comp
L power:GND #PWR011
U 1 1
P 11050 1400
F 0 "#PWR011" H 11050 1150 50  0001 C CNN
F 1 "GND" H 11055 1227 50  0000 C CNN
F 2 "" H 11050 1400 50  0001 C CNN
F 3 "" H 11050 1400 50  0001 C CNN
	1    11050 1400
	1    0    0    -1  
$EndComp
Wire Wire Line
	11050 1300 11050 1400
$Comp
L LMV431ACM5_NOPB:LMV431ACM5_NOPB IC3
U 1 1
P 2350 8550
F 0 "IC3" V 2954 8222 50  0000 R CNN
F 1 "LMV431ACM5_NOPB" V 3045 8222 50  0000 R CNN
F 2 "footprints:SOT95P280X145-5N" H 3500 8650 50  0001 L CNN
F 3 "http://uk.rs-online.com/web/p/products/7616340P" H 3500 8550 50  0001 L CNN
F 4 "Low-Voltage (1.24V) Adjustable Precision Shunt Regulators" H 3500 8450 50  0001 L CNN "Description"
F 5 "1.45" H 3500 8350 50  0001 L CNN "Height"
F 6 "7616340P" H 3500 8250 50  0001 L CNN "RS Part Number"
F 7 "http://uk.rs-online.com/web/p/products/7616340P" H 3500 8150 50  0001 L CNN "RS Price/Stock"
F 8 "Texas Instruments" H 3500 8050 50  0001 L CNN "Manufacturer_Name"
F 9 "LMV431ACM5/NOPB" H 3500 7950 50  0001 L CNN "Manufacturer_Part_Number"
	1    2350 8550
	0    -1   1    0   
$EndComp
$EndSCHEMATC
